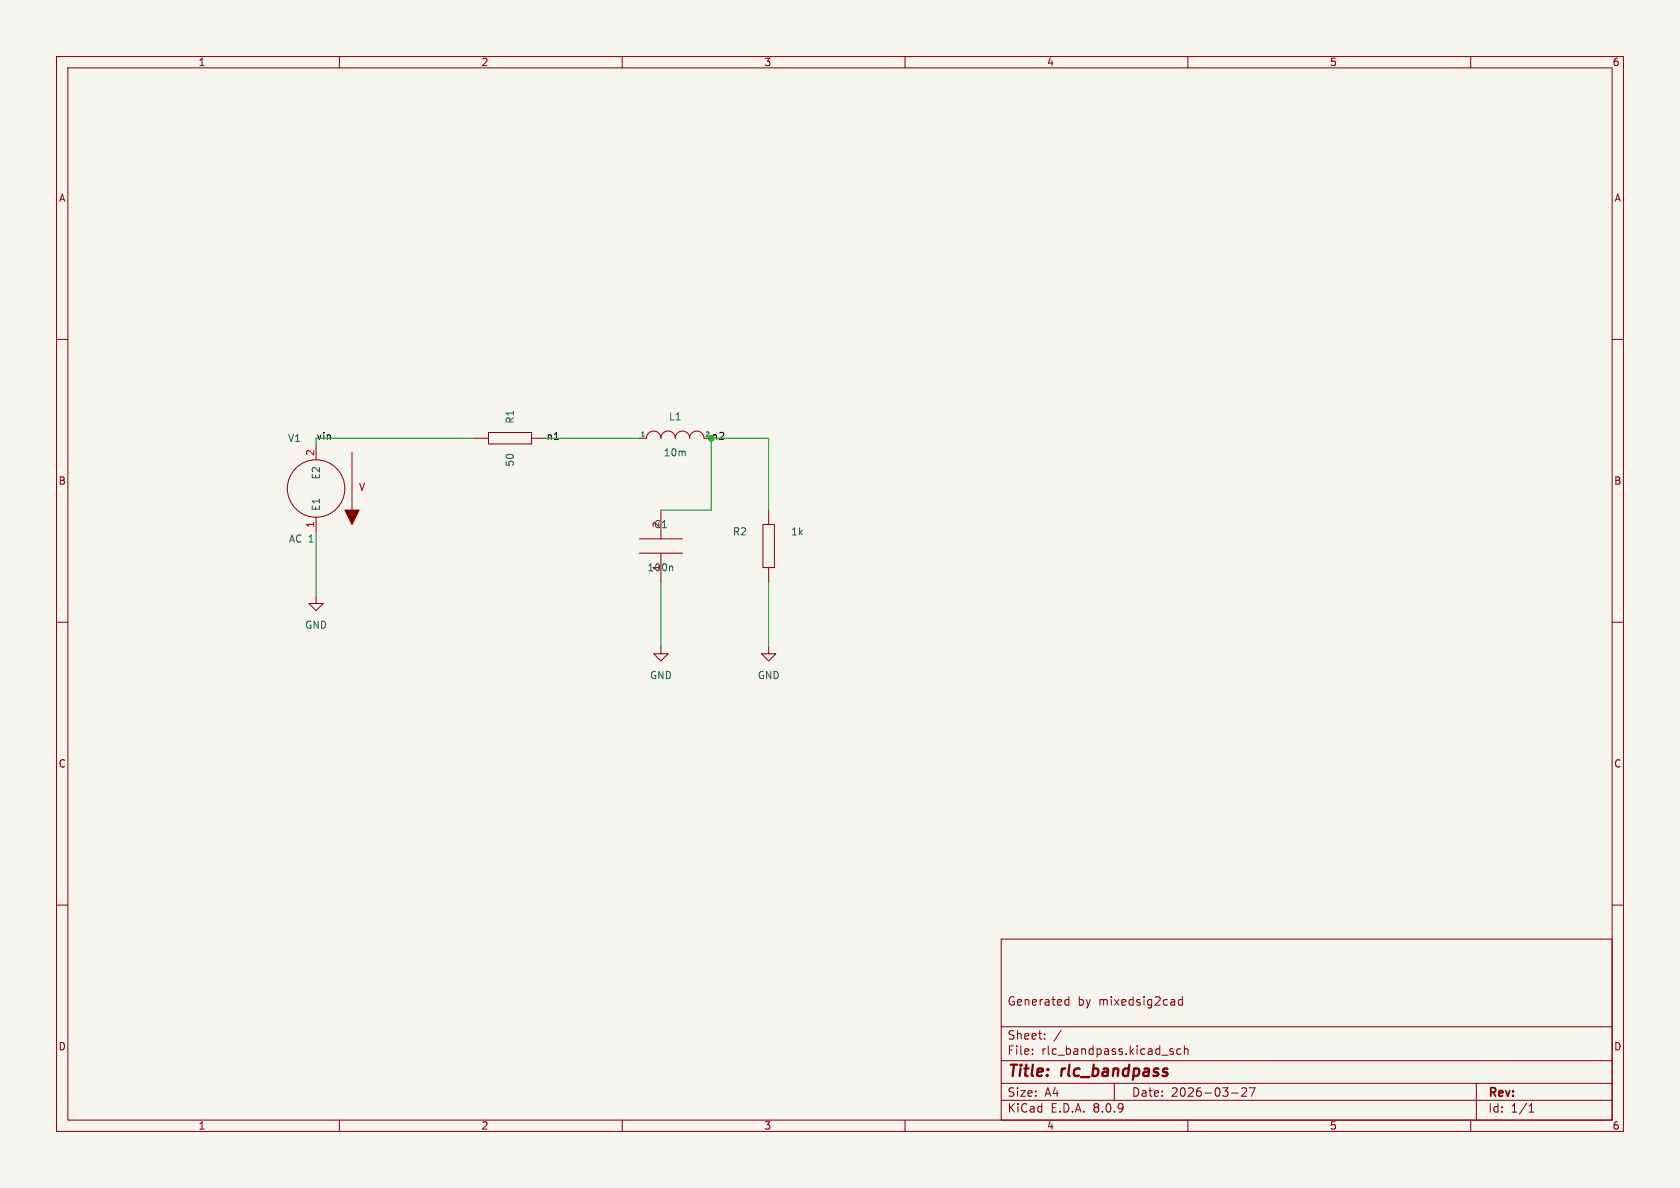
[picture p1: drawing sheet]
<svg xmlns="http://www.w3.org/2000/svg" width="297mm" height="210mm" viewBox="0 0 297 210" stroke-linecap="round" stroke-linejoin="round" font-family="sans-serif">
<path d="M0 0h297v210h-297z" fill="#f5f4ef" stroke="#f5f4ef" stroke-width=".18"/>
<g fill="none" stroke="#840000" stroke-width=".18">
<path d="M10 10h277v190h-277zM12 12h273v186h-273zM60 10v2M110 10v2M160 10v2M210 10v2M260 10v2M10 60h2M55.9 78.7v2.6M83.8 77.5h2.6M86.4 76.5h7.6v2h-7.6zM94 77.5h2.5"/>
<path d="M113 77.5h1.3a1.27 1.27 0 0 1 1.3-1.3 1.27 1.27 0 0 1 1.2 1.3 1.27 1.27 0 0 1 1.3-1.3 1.27 1.27 0 0 1 1.3 1.3 1.27 1.27 0 0 1 1.2-1.3 1.27 1.27 0 0 1 1.3 1.3 1.27 1.27 0 0 1 1.3-1.3 1.27 1.27 0 0 1 1.3 1.3h1.2M285 60h2M55.9 91.4v2.6M113 95.3h7.6M113 97.8h7.6M116.8 90.2v5.1M116.8 97.8v5.1M134.9 92.7h2v7.6h-2zM135.9 90.2v2.5M10 110h2M55.9 105.4v1.3h1.2l-1.2 1.3-1.3-1.3h1.3M116.8 114.3v1.3h1.3l-1.3 1.2-1.2-1.2h1.2"/>
<path d="M135.9 114.3v1.3h1.3l-1.3 1.2-1.3-1.2h1.3M135.9 100.3v2.6M285 110h2M10 160h2M177 166h108v32h-108zM188.4 176.8h.6M188.4 177.6h.6M189 176.2v1.5M209 176.8l-.4-.1-.3 .3v.4l.2 .2h.5M209 176.2v1.5M285 160h2M60 198v2"/>
<path d="M110 198v2M160 198v2M177 194.5h108M177 191.5h108M177 187.5h108M177 181.5h108M182.5 186.3v.1M182.5 185.5v.1M184.7 183.6v.1M184.7 182.8v.1M187.6 182.1l-1.3 2M197 191.5v3"/>
<path d="M206.9 185.8l.5 .2 .1 .1-.1 .2-.4 .1M206.9 185.5h.5M208.7 185.5l-.4-.1-.3 .3v.4l.2 .2h.5M209.4 185.5l.2-.1 .4 .1v.9M209.4 184.9v1.5M210 198v2M217.7 193.2h1.2M219.5 192.4l.6-.1 .2 .1 .1 .3-.9 1.1h.9M220.9 192.3h1l-.7 1.5M260 198v2M261 191.5v6.5M270.3 196.6h.9"/>
<path d="M270.3 195.5l.4-.4v1.5"/>
<circle cx="55.9" cy="86.4" r="5.1"/>
</g>
<g fill="#840000" stroke="#840000" stroke-width=".18">
<path d="M62.2 80v10.2z"/>
<path d="M61 90.2h2.5l-1.3 2.5z"/>
</g>
<path d="M118.7 100.1l.2 .1v.7" fill="none" stroke="#006464" stroke-width=".18"/>
<path d="M83.8 77.5h-27.9v1.2M96.5 77.5h16.5M55.9 94v11.4M116.8 90.2h8.9v-12.7h10.2v12.7M116.8 102.9v11.4M135.9 102.9v11.4" fill="none" stroke="#009600" stroke-width=".18"/>
<circle cx="125.7" cy="77.5" r=".51" fill="#009600" stroke="#009600" stroke-width=".18"/>
<g font-size="2.8" fill="#840000">
<text x="178" y="190.9">Title:</text>
<text x="187.7" y="190.9">rlc_bandpass</text>
</g>
<g font-size="2.1" fill="#840000">
<text x="178" y="178">Generated</text>
<text x="190.5" y="178">by</text>
<text x="194.3" y="178">mixedsig2cad</text>
<text x="178" y="184">Sheet:</text>
<text x="178" y="186.7">File:</text>
<text x="184.1" y="186.7">rlc_bandpass.kicad_sch</text>
<text x="178" y="196.9">KiCad</text>
<text x="178" y="194.1">Size:</text>
<text x="184.7" y="194.1">A4</text>
<text x="185.7" y="196.9">E.D.A.</text>
<text x="193.3" y="196.9">8.0.9</text>
<text x="200" y="194.1">Date:</text>
<text x="207" y="194.1">2026-03-27</text>
<text x="263" y="194.3">Rev:</text>
<text x="263" y="196.9">Id:</text>
<text x="267.1" y="196.9">1/1</text>
</g>
<g font-size="1.8" fill="#840000">
<text x="35" y="11.9">1</text>
<text x="85" y="11.9">2</text>
<text x="135" y="11.9">3</text>
<text x="185" y="11.9">4</text>
<text x="235" y="11.9">5</text>
<text x="285" y="11.9">6</text>
<text x="10.3" y="35.9">A</text>
<text x="285.3" y="35.9">A</text>
<text x="10.3" y="85.9">B</text>
<text x="63.4" y="87">V</text>
<text x="285.3" y="85.9">B</text>
<text x="10.3" y="135.9">C</text>
<text x="285.3" y="135.9">C</text>
<text x="10.3" y="185.9">D</text>
<text x="285.3" y="185.9">D</text>
<text x="35" y="199.9">1</text>
<text x="85" y="199.9">2</text>
<text x="135" y="199.9">3</text>
<text x="185" y="199.9">4</text>
<text x="235" y="199.9">5</text>
<text x="285" y="199.9">6</text>
</g>
<g font-size="1.8" fill="#0f0f0f">
<text x="55.9" y="78">vin</text>
<text x="96.5" y="78">n1</text>
<text x="125.7" y="78">n2</text>
</g>
<g font-size="1.8" fill="#006464">
<text x="91" y="75" transform="rotate(-90 91 75)">R1</text>
<text x="118.2" y="74.5">L1</text>
<text x="50.8" y="78.3">V1</text>
<text x="91" y="82.6" transform="rotate(-90 91 82.6)">50</text>
<text x="117.2" y="80.9">10m</text>
<text x="56.7" y="84.9" transform="rotate(-90 56.7 84.9)">E2</text>
<text x="56.7" y="90.4" transform="rotate(-90 56.7 90.4)">E1</text>
<text x="115.5" y="93.6">C1</text>
<text x="129.5" y="94.8">R2</text>
<text x="139.7" y="94.8">1k</text>
<text x="51" y="96.1">AC 1</text>
<text x="114.3" y="101.2">100n</text>
<text x="53.8" y="111.4">GND</text>
<text x="114.8" y="120.2">GND</text>
<text x="133.9" y="120.2">GND</text>
</g>
<g font-size="1.8" fill="#a90000">
<text x="55.6" y="80.7" transform="rotate(-90 55.6 80.7)">2</text>
<text x="55.6" y="93.4" transform="rotate(-90 55.6 93.4)">1</text>
</g>
<g font-size="1.4" fill="#006464">
<text x="116.6" y="93.3" transform="rotate(-90 116.6 93.3)">2</text>
<text x="116.6" y="100.9" transform="rotate(-90 116.6 100.9)">1</text>
</g>
<g font-size="1.1" fill="#006464">
<text x="113.1" y="77.2">1</text>
<text x="124.6" y="77.2">2</text>
</g>
</svg>
